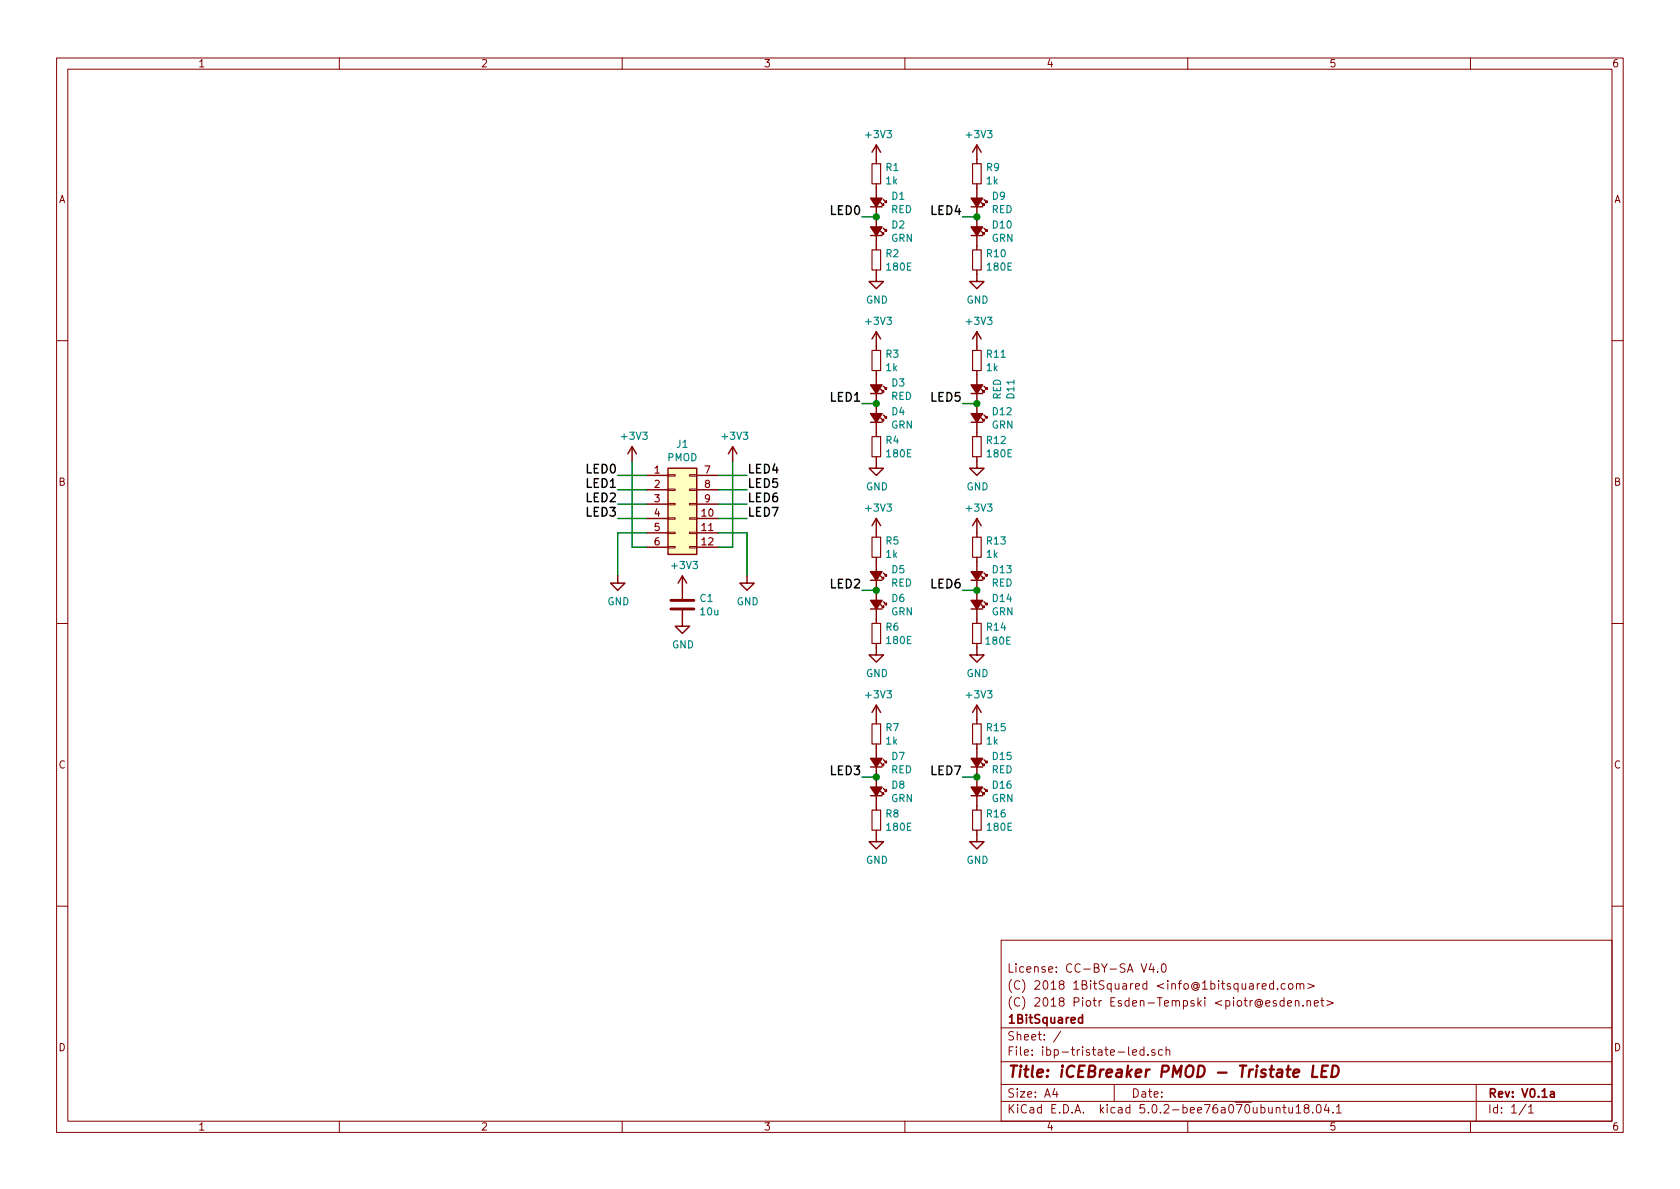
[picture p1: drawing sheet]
EESchema Schematic File Version 4
LIBS:ibp-tristate-led-cache
EELAYER 26 0
EELAYER END
$Descr A4 11693 8268
encoding utf-8
Sheet 1 1
Title "iCEBreaker PMOD - Tristate LED"
Date ""
Rev "V0.1a"
Comp "1BitSquared"
Comment1 "(C) 2018 Piotr Esden-Tempski <piotr@esden.net>"
Comment2 "(C) 2018 1BitSquared <info@1bitsquared.com>"
Comment3 "License: CC-BY-SA V4.0"
Comment4 ""
$EndDescr
$Comp
L Connector_Generic:Conn_02x06_Top_Bottom J1
U 1 1
P 4700 3500
F 0 "J1" H 4750 3920 50  0000 C CNN
F 1 "PMOD" H 4750 3827 50  0000 C CNN
F 2 "pkl_connectors:PMODHeader_2x06_P2.54mm_Horizontal" H 4700 3500 50  0001 C CNN
F 3 "~" H 4700 3500 50  0001 C CNN
F 4 "conn-th-01in-6-2-hdr-ra" H 4700 3500 50  0001 C CNN "Key"
F 5 "ANY" H 4700 3500 50  0001 C CNN "Source"
	1    4700 3500
	1    0    0    -1  
$EndComp
Wire Wire Line
	4500 3700 4300 3700
Wire Wire Line
	4300 3700 4300 4000
Wire Wire Line
	4500 3800 4400 3800
Wire Wire Line
	4400 3800 4400 3200
Wire Wire Line
	5000 3800 5100 3800
Wire Wire Line
	5100 3800 5100 3200
Wire Wire Line
	5000 3700 5200 3700
Wire Wire Line
	5200 3700 5200 4000
Wire Wire Line
	4500 3600 4300 3600
Wire Wire Line
	5000 3600 5200 3600
Wire Wire Line
	4500 3500 4300 3500
Wire Wire Line
	4500 3400 4300 3400
Wire Wire Line
	5000 3400 5200 3400
Wire Wire Line
	5000 3500 5200 3500
$Comp
L power:GND #PWR06
U 1 1
P 5200 4000
F 0 "#PWR06" H 5200 3750 50  0001 C CNN
F 1 "GND" H 5205 3824 50  0000 C CNN
F 2 "" H 5200 4000 50  0001 C CNN
F 3 "" H 5200 4000 50  0001 C CNN
	1    5200 4000
	1    0    0    -1  
$EndComp
$Comp
L power:GND #PWR01
U 1 1
P 4300 4000
F 0 "#PWR01" H 4300 3750 50  0001 C CNN
F 1 "GND" H 4305 3824 50  0000 C CNN
F 2 "" H 4300 4000 50  0001 C CNN
F 3 "" H 4300 4000 50  0001 C CNN
	1    4300 4000
	1    0    0    -1  
$EndComp
$Comp
L power:+3V3 #PWR05
U 1 1
P 5100 3200
F 0 "#PWR05" H 5100 3050 50  0001 C CNN
F 1 "+3V3" H 5115 3376 50  0000 C CNN
F 2 "" H 5100 3200 50  0001 C CNN
F 3 "" H 5100 3200 50  0001 C CNN
	1    5100 3200
	1    0    0    -1  
$EndComp
$Comp
L power:+3V3 #PWR02
U 1 1
P 4400 3200
F 0 "#PWR02" H 4400 3050 50  0001 C CNN
F 1 "+3V3" H 4415 3376 50  0000 C CNN
F 2 "" H 4400 3200 50  0001 C CNN
F 3 "" H 4400 3200 50  0001 C CNN
	1    4400 3200
	1    0    0    -1  
$EndComp
$Comp
L pkl_device:pkl_C C1
U 1 1
P 4750 4200
F 0 "C1" H 4865 4247 50  0000 L CNN
F 1 "10u" H 4865 4154 50  0000 L CNN
F 2 "pkl_dipol:C_0603" H 4865 4107 30  0001 L CNN
F 3 "" H 4750 4200 60  0000 C CNN
F 4 "cap-cer-0603-10u" H 4750 4200 50  0001 C CNN "Key"
F 5 "ANY" H 4750 4200 50  0001 C CNN "Source"
	1    4750 4200
	1    0    0    -1  
$EndComp
$Comp
L power:+3V3 #PWR03
U 1 1
P 4750 4100
F 0 "#PWR03" H 4750 3950 50  0001 C CNN
F 1 "+3V3" H 4765 4276 50  0000 C CNN
F 2 "" H 4750 4100 50  0001 C CNN
F 3 "" H 4750 4100 50  0001 C CNN
	1    4750 4100
	1    0    0    -1  
$EndComp
$Comp
L power:GND #PWR04
U 1 1
P 4750 4300
F 0 "#PWR04" H 4750 4050 50  0001 C CNN
F 1 "GND" H 4755 4124 50  0000 C CNN
F 2 "" H 4750 4300 50  0001 C CNN
F 3 "" H 4750 4300 50  0001 C CNN
	1    4750 4300
	1    0    0    -1  
$EndComp
Wire Wire Line
	5000 3300 5200 3300
Wire Wire Line
	4500 3300 4300 3300
Text Label 4300 3600 2    60   ~ 0
LED3
Text Label 5200 3600 0    60   ~ 0
LED7
Text Label 4300 3500 2    60   ~ 0
LED2
Text Label 5200 3500 0    60   ~ 0
LED6
Text Label 4300 3400 2    60   ~ 0
LED1
Text Label 5200 3400 0    60   ~ 0
LED5
Text Label 4300 3300 2    60   ~ 0
LED0
Text Label 5200 3300 0    60   ~ 0
LED4
$Comp
L pkl_device:pkl_R_Small R7
U 1 1
P 6100 5100
F 0 "R7" H 6159 5147 50  0000 L CNN
F 1 "1k" H 6159 5054 50  0000 L CNN
F 2 "pkl_dipol:R_0402" H 6159 5007 60  0001 L CNN
F 3 "" H 6100 5100 60  0000 C CNN
F 4 "res-0402-1k" H 1000 -300 50  0001 C CNN "Key"
F 5 "ANY" H 6100 5100 50  0001 C CNN "Source"
	1    6100 5100
	1    0    0    -1  
$EndComp
$Comp
L pkl_device:pkl_R_Small R8
U 1 1
P 6100 5700
F 0 "R8" H 6159 5747 50  0000 L CNN
F 1 "180E" H 6159 5654 50  0000 L CNN
F 2 "pkl_dipol:R_0402" H 6100 5700 60  0001 C CNN
F 3 "" H 6100 5700 60  0000 C CNN
F 4 "res-0402-180" H 1000 -100 50  0001 C CNN "Key"
F 5 "ANY" H 6100 5700 50  0001 C CNN "Source"
	1    6100 5700
	1    0    0    -1  
$EndComp
$Comp
L power:+3V3 #PWR013
U 1 1
P 6100 5000
F 0 "#PWR013" H 6100 4850 50  0001 C CNN
F 1 "+3V3" H 6115 5176 50  0000 C CNN
F 2 "" H 6100 5000 50  0001 C CNN
F 3 "" H 6100 5000 50  0001 C CNN
	1    6100 5000
	1    0    0    -1  
$EndComp
$Comp
L power:GND #PWR014
U 1 1
P 6100 5800
F 0 "#PWR014" H 6100 5550 50  0001 C CNN
F 1 "GND" H 6105 5624 50  0000 C CNN
F 2 "" H 6100 5800 50  0001 C CNN
F 3 "" H 6100 5800 50  0001 C CNN
	1    6100 5800
	1    0    0    -1  
$EndComp
Text Label 6000 5400 2    60   ~ 0
LED3
$Comp
L pkl_device:pkl_R_Small R15
U 1 1
P 6800 5100
F 0 "R15" H 6859 5147 50  0000 L CNN
F 1 "1k" H 6859 5054 50  0000 L CNN
F 2 "pkl_dipol:R_0402" H 6859 5007 60  0001 L CNN
F 3 "" H 6800 5100 60  0000 C CNN
F 4 "res-0402-1k" H 100 -300 50  0001 C CNN "Key"
F 5 "ANY" H 6800 5100 50  0001 C CNN "Source"
	1    6800 5100
	1    0    0    -1  
$EndComp
$Comp
L pkl_device:pkl_R_Small R16
U 1 1
P 6800 5700
F 0 "R16" H 6859 5747 50  0000 L CNN
F 1 "180E" H 6859 5654 50  0000 L CNN
F 2 "pkl_dipol:R_0402" H 6800 5700 60  0001 C CNN
F 3 "" H 6800 5700 60  0000 C CNN
F 4 "res-0402-180" H 100 -100 50  0001 C CNN "Key"
F 5 "ANY" H 6800 5700 50  0001 C CNN "Source"
	1    6800 5700
	1    0    0    -1  
$EndComp
$Comp
L power:+3V3 #PWR021
U 1 1
P 6800 5000
F 0 "#PWR021" H 6800 4850 50  0001 C CNN
F 1 "+3V3" H 6815 5176 50  0000 C CNN
F 2 "" H 6800 5000 50  0001 C CNN
F 3 "" H 6800 5000 50  0001 C CNN
	1    6800 5000
	1    0    0    -1  
$EndComp
$Comp
L power:GND #PWR022
U 1 1
P 6800 5800
F 0 "#PWR022" H 6800 5550 50  0001 C CNN
F 1 "GND" H 6805 5624 50  0000 C CNN
F 2 "" H 6800 5800 50  0001 C CNN
F 3 "" H 6800 5800 50  0001 C CNN
	1    6800 5800
	1    0    0    -1  
$EndComp
Text Label 6700 5400 2    60   ~ 0
LED7
$Comp
L pkl_device:pkl_R_Small R5
U 1 1
P 6100 3800
F 0 "R5" H 6159 3847 50  0000 L CNN
F 1 "1k" H 6159 3754 50  0000 L CNN
F 2 "pkl_dipol:R_0402" H 6159 3707 60  0001 L CNN
F 3 "" H 6100 3800 60  0000 C CNN
F 4 "res-0402-1k" H 6100 3800 50  0001 C CNN "Key"
F 5 "ANY" H 6100 3800 50  0001 C CNN "Source"
	1    6100 3800
	1    0    0    -1  
$EndComp
$Comp
L pkl_device:pkl_R_Small R6
U 1 1
P 6100 4400
F 0 "R6" H 6159 4447 50  0000 L CNN
F 1 "180E" H 6159 4354 50  0000 L CNN
F 2 "pkl_dipol:R_0402" H 6100 4400 60  0001 C CNN
F 3 "" H 6100 4400 60  0000 C CNN
F 4 "res-0402-180" H 6100 4400 50  0001 C CNN "Key"
F 5 "ANY" H 6100 4400 50  0001 C CNN "Source"
	1    6100 4400
	1    0    0    -1  
$EndComp
$Comp
L power:+3V3 #PWR011
U 1 1
P 6100 3700
F 0 "#PWR011" H 6100 3550 50  0001 C CNN
F 1 "+3V3" H 6115 3876 50  0000 C CNN
F 2 "" H 6100 3700 50  0001 C CNN
F 3 "" H 6100 3700 50  0001 C CNN
	1    6100 3700
	1    0    0    -1  
$EndComp
$Comp
L power:GND #PWR012
U 1 1
P 6100 4500
F 0 "#PWR012" H 6100 4250 50  0001 C CNN
F 1 "GND" H 6105 4324 50  0000 C CNN
F 2 "" H 6100 4500 50  0001 C CNN
F 3 "" H 6100 4500 50  0001 C CNN
	1    6100 4500
	1    0    0    -1  
$EndComp
$Comp
L pkl_device:pkl_R_Small R13
U 1 1
P 6800 3800
F 0 "R13" H 6859 3847 50  0000 L CNN
F 1 "1k" H 6859 3754 50  0000 L CNN
F 2 "pkl_dipol:R_0402" H 6859 3707 60  0001 L CNN
F 3 "" H 6800 3800 60  0000 C CNN
F 4 "res-0402-1k" H 100 -200 50  0001 C CNN "Key"
F 5 "ANY" H 6800 3800 50  0001 C CNN "Source"
	1    6800 3800
	1    0    0    -1  
$EndComp
$Comp
L pkl_device:pkl_R_Small R14
U 1 1
P 6800 4400
F 0 "R14" H 6859 4447 50  0000 L CNN
F 1 "180E" H 6850 4350 50  0000 L CNN
F 2 "pkl_dipol:R_0402" H 6800 4400 60  0001 C CNN
F 3 "" H 6800 4400 60  0000 C CNN
F 4 "res-0402-180" H 100 0   50  0001 C CNN "Key"
F 5 "ANY" H 6800 4400 50  0001 C CNN "Source"
	1    6800 4400
	1    0    0    -1  
$EndComp
$Comp
L power:+3V3 #PWR019
U 1 1
P 6800 3700
F 0 "#PWR019" H 6800 3550 50  0001 C CNN
F 1 "+3V3" H 6815 3876 50  0000 C CNN
F 2 "" H 6800 3700 50  0001 C CNN
F 3 "" H 6800 3700 50  0001 C CNN
	1    6800 3700
	1    0    0    -1  
$EndComp
$Comp
L power:GND #PWR020
U 1 1
P 6800 4500
F 0 "#PWR020" H 6800 4250 50  0001 C CNN
F 1 "GND" H 6805 4324 50  0000 C CNN
F 2 "" H 6800 4500 50  0001 C CNN
F 3 "" H 6800 4500 50  0001 C CNN
	1    6800 4500
	1    0    0    -1  
$EndComp
Text Label 6000 4100 2    60   ~ 0
LED2
Text Label 6700 4100 2    60   ~ 0
LED6
$Comp
L pkl_device:pkl_R_Small R3
U 1 1
P 6100 2500
F 0 "R3" H 6159 2547 50  0000 L CNN
F 1 "1k" H 6159 2454 50  0000 L CNN
F 2 "pkl_dipol:R_0402" H 6159 2407 60  0001 L CNN
F 3 "" H 6100 2500 60  0000 C CNN
F 4 "res-0402-1k" H 1000 -200 50  0001 C CNN "Key"
F 5 "ANY" H 6100 2500 50  0001 C CNN "Source"
	1    6100 2500
	1    0    0    -1  
$EndComp
$Comp
L pkl_device:pkl_R_Small R4
U 1 1
P 6100 3100
F 0 "R4" H 6159 3147 50  0000 L CNN
F 1 "180E" H 6159 3054 50  0000 L CNN
F 2 "pkl_dipol:R_0402" H 6100 3100 60  0001 C CNN
F 3 "" H 6100 3100 60  0000 C CNN
F 4 "res-0402-180" H 1000 0   50  0001 C CNN "Key"
F 5 "ANY" H 6100 3100 50  0001 C CNN "Source"
	1    6100 3100
	1    0    0    -1  
$EndComp
$Comp
L power:+3V3 #PWR09
U 1 1
P 6100 2400
F 0 "#PWR09" H 6100 2250 50  0001 C CNN
F 1 "+3V3" H 6115 2576 50  0000 C CNN
F 2 "" H 6100 2400 50  0001 C CNN
F 3 "" H 6100 2400 50  0001 C CNN
	1    6100 2400
	1    0    0    -1  
$EndComp
$Comp
L power:GND #PWR010
U 1 1
P 6100 3200
F 0 "#PWR010" H 6100 2950 50  0001 C CNN
F 1 "GND" H 6105 3024 50  0000 C CNN
F 2 "" H 6100 3200 50  0001 C CNN
F 3 "" H 6100 3200 50  0001 C CNN
	1    6100 3200
	1    0    0    -1  
$EndComp
$Comp
L pkl_device:pkl_R_Small R11
U 1 1
P 6800 2500
F 0 "R11" H 6859 2547 50  0000 L CNN
F 1 "1k" H 6859 2454 50  0000 L CNN
F 2 "pkl_dipol:R_0402" H 6859 2407 60  0001 L CNN
F 3 "" H 6800 2500 60  0000 C CNN
F 4 "res-0402-1k" H 100 -200 50  0001 C CNN "Key"
F 5 "ANY" H 6800 2500 50  0001 C CNN "Source"
	1    6800 2500
	1    0    0    -1  
$EndComp
$Comp
L pkl_device:pkl_R_Small R12
U 1 1
P 6800 3100
F 0 "R12" H 6859 3147 50  0000 L CNN
F 1 "180E" H 6859 3054 50  0000 L CNN
F 2 "pkl_dipol:R_0402" H 6800 3100 60  0001 C CNN
F 3 "" H 6800 3100 60  0000 C CNN
F 4 "res-0402-180" H 100 0   50  0001 C CNN "Key"
F 5 "ANY" H 6800 3100 50  0001 C CNN "Source"
	1    6800 3100
	1    0    0    -1  
$EndComp
$Comp
L power:+3V3 #PWR017
U 1 1
P 6800 2400
F 0 "#PWR017" H 6800 2250 50  0001 C CNN
F 1 "+3V3" H 6815 2576 50  0000 C CNN
F 2 "" H 6800 2400 50  0001 C CNN
F 3 "" H 6800 2400 50  0001 C CNN
	1    6800 2400
	1    0    0    -1  
$EndComp
$Comp
L power:GND #PWR018
U 1 1
P 6800 3200
F 0 "#PWR018" H 6800 2950 50  0001 C CNN
F 1 "GND" H 6805 3024 50  0000 C CNN
F 2 "" H 6800 3200 50  0001 C CNN
F 3 "" H 6800 3200 50  0001 C CNN
	1    6800 3200
	1    0    0    -1  
$EndComp
$Comp
L pkl_device:pkl_R_Small R1
U 1 1
P 6100 1200
F 0 "R1" H 6159 1247 50  0000 L CNN
F 1 "1k" H 6159 1154 50  0000 L CNN
F 2 "pkl_dipol:R_0402" H 6159 1107 60  0001 L CNN
F 3 "" H 6100 1200 60  0000 C CNN
F 4 "res-0402-1k" H 1000 -100 50  0001 C CNN "Key"
F 5 "ANY" H 6100 1200 50  0001 C CNN "Source"
	1    6100 1200
	1    0    0    -1  
$EndComp
$Comp
L pkl_device:pkl_R_Small R2
U 1 1
P 6100 1800
F 0 "R2" H 6159 1847 50  0000 L CNN
F 1 "180E" H 6159 1754 50  0000 L CNN
F 2 "pkl_dipol:R_0402" H 6100 1800 60  0001 C CNN
F 3 "" H 6100 1800 60  0000 C CNN
F 4 "res-0402-180" H 1000 100 50  0001 C CNN "Key"
F 5 "ANY" H 6100 1800 50  0001 C CNN "Source"
	1    6100 1800
	1    0    0    -1  
$EndComp
$Comp
L power:+3V3 #PWR07
U 1 1
P 6100 1100
F 0 "#PWR07" H 6100 950 50  0001 C CNN
F 1 "+3V3" H 6115 1276 50  0000 C CNN
F 2 "" H 6100 1100 50  0001 C CNN
F 3 "" H 6100 1100 50  0001 C CNN
	1    6100 1100
	1    0    0    -1  
$EndComp
$Comp
L power:GND #PWR08
U 1 1
P 6100 1900
F 0 "#PWR08" H 6100 1650 50  0001 C CNN
F 1 "GND" H 6105 1724 50  0000 C CNN
F 2 "" H 6100 1900 50  0001 C CNN
F 3 "" H 6100 1900 50  0001 C CNN
	1    6100 1900
	1    0    0    -1  
$EndComp
$Comp
L pkl_device:pkl_R_Small R9
U 1 1
P 6800 1200
F 0 "R9" H 6859 1247 50  0000 L CNN
F 1 "1k" H 6859 1154 50  0000 L CNN
F 2 "pkl_dipol:R_0402" H 6859 1107 60  0001 L CNN
F 3 "" H 6800 1200 60  0000 C CNN
F 4 "res-0402-1k" H 100 -100 50  0001 C CNN "Key"
F 5 "ANY" H 6800 1200 50  0001 C CNN "Source"
	1    6800 1200
	1    0    0    -1  
$EndComp
$Comp
L pkl_device:pkl_R_Small R10
U 1 1
P 6800 1800
F 0 "R10" H 6859 1847 50  0000 L CNN
F 1 "180E" H 6859 1754 50  0000 L CNN
F 2 "pkl_dipol:R_0402" H 6800 1800 60  0001 C CNN
F 3 "" H 6800 1800 60  0000 C CNN
F 4 "res-0402-180" H 100 100 50  0001 C CNN "Key"
F 5 "ANY" H 6800 1800 50  0001 C CNN "Source"
	1    6800 1800
	1    0    0    -1  
$EndComp
$Comp
L power:+3V3 #PWR015
U 1 1
P 6800 1100
F 0 "#PWR015" H 6800 950 50  0001 C CNN
F 1 "+3V3" H 6815 1276 50  0000 C CNN
F 2 "" H 6800 1100 50  0001 C CNN
F 3 "" H 6800 1100 50  0001 C CNN
	1    6800 1100
	1    0    0    -1  
$EndComp
$Comp
L power:GND #PWR016
U 1 1
P 6800 1900
F 0 "#PWR016" H 6800 1650 50  0001 C CNN
F 1 "GND" H 6805 1724 50  0000 C CNN
F 2 "" H 6800 1900 50  0001 C CNN
F 3 "" H 6800 1900 50  0001 C CNN
	1    6800 1900
	1    0    0    -1  
$EndComp
Text Label 6000 2800 2    60   ~ 0
LED1
Text Label 6700 2800 2    60   ~ 0
LED5
Text Label 6000 1500 2    60   ~ 0
LED0
Text Label 6700 1500 2    60   ~ 0
LED4
$Comp
L pkl_device:pkl_Led_Small D7
U 1 1
P 6100 5300
F 0 "D7" V 6053 5400 50  0000 L CNN
F 1 "RED" V 6146 5400 50  0000 L CNN
F 2 "pkl_dipol:D_0603" H 6100 5455 60  0001 C CNN
F 3 "" V 6100 5300 60  0000 C CNN
F 4 "ANY" H 6100 5300 50  0001 C CNN "Source"
F 5 "led-0603-red" H 1300 -300 50  0001 C CNN "Key"
	1    6100 5300
	0    1    1    0   
$EndComp
Wire Wire Line
	6000 5400 6100 5400
$Comp
L pkl_device:pkl_Led_Small D8
U 1 1
P 6100 5500
F 0 "D8" V 6053 5600 50  0000 L CNN
F 1 "GRN" V 6146 5600 50  0000 L CNN
F 2 "pkl_dipol:D_0603" V 6100 5500 60  0001 C CNN
F 3 "" V 6100 5500 60  0000 C CNN
F 4 "ANY" H 6100 5500 50  0001 C CNN "Source"
F 5 "led-0603-grn" H 1300 -300 50  0001 C CNN "Key"
	1    6100 5500
	0    1    1    0   
$EndComp
$Comp
L pkl_device:pkl_Led_Small D15
U 1 1
P 6800 5300
F 0 "D15" V 6753 5400 50  0000 L CNN
F 1 "RED" V 6846 5400 50  0000 L CNN
F 2 "pkl_dipol:D_0603" H 6800 5455 60  0001 C CNN
F 3 "" V 6800 5300 60  0000 C CNN
F 4 "ANY" H 6800 5300 50  0001 C CNN "Source"
F 5 "led-0603-red" H 400 -300 50  0001 C CNN "Key"
	1    6800 5300
	0    1    1    0   
$EndComp
$Comp
L pkl_device:pkl_Led_Small D16
U 1 1
P 6800 5500
F 0 "D16" V 6753 5600 50  0000 L CNN
F 1 "GRN" V 6846 5600 50  0000 L CNN
F 2 "pkl_dipol:D_0603" V 6800 5500 60  0001 C CNN
F 3 "" V 6800 5500 60  0000 C CNN
F 4 "ANY" H 6800 5500 50  0001 C CNN "Source"
F 5 "led-0603-grn" H 400 -300 50  0001 C CNN "Key"
	1    6800 5500
	0    1    1    0   
$EndComp
Wire Wire Line
	6700 5400 6800 5400
$Comp
L pkl_device:pkl_Led_Small D5
U 1 1
P 6100 4000
F 0 "D5" V 6053 4100 50  0000 L CNN
F 1 "RED" V 6146 4100 50  0000 L CNN
F 2 "pkl_dipol:D_0603" H 6100 4155 60  0001 C CNN
F 3 "" V 6100 4000 60  0000 C CNN
F 4 "ANY" H 6100 4000 50  0001 C CNN "Source"
F 5 "led-0603-red" H 1300 -100 50  0001 C CNN "Key"
	1    6100 4000
	0    1    1    0   
$EndComp
$Comp
L pkl_device:pkl_Led_Small D6
U 1 1
P 6100 4200
F 0 "D6" V 6053 4300 50  0000 L CNN
F 1 "GRN" V 6146 4300 50  0000 L CNN
F 2 "pkl_dipol:D_0603" V 6100 4200 60  0001 C CNN
F 3 "" V 6100 4200 60  0000 C CNN
F 4 "ANY" H 6100 4200 50  0001 C CNN "Source"
F 5 "led-0603-grn" H 1300 -100 50  0001 C CNN "Key"
	1    6100 4200
	0    1    1    0   
$EndComp
$Comp
L pkl_device:pkl_Led_Small D13
U 1 1
P 6800 4000
F 0 "D13" V 6753 4100 50  0000 L CNN
F 1 "RED" V 6846 4100 50  0000 L CNN
F 2 "pkl_dipol:D_0603" H 6800 4155 60  0001 C CNN
F 3 "" V 6800 4000 60  0000 C CNN
F 4 "ANY" H 6800 4000 50  0001 C CNN "Source"
F 5 "led-0603-red" H 400 -100 50  0001 C CNN "Key"
	1    6800 4000
	0    1    1    0   
$EndComp
$Comp
L pkl_device:pkl_Led_Small D14
U 1 1
P 6800 4200
F 0 "D14" V 6753 4300 50  0000 L CNN
F 1 "GRN" V 6846 4300 50  0000 L CNN
F 2 "pkl_dipol:D_0603" V 6800 4200 60  0001 C CNN
F 3 "" V 6800 4200 60  0000 C CNN
F 4 "ANY" H 6800 4200 50  0001 C CNN "Source"
F 5 "led-0603-grn" H 400 -100 50  0001 C CNN "Key"
	1    6800 4200
	0    1    1    0   
$EndComp
$Comp
L pkl_device:pkl_Led_Small D3
U 1 1
P 6100 2700
F 0 "D3" V 6053 2800 50  0000 L CNN
F 1 "RED" V 6146 2800 50  0000 L CNN
F 2 "pkl_dipol:D_0603" H 6100 2855 60  0001 C CNN
F 3 "" V 6100 2700 60  0000 C CNN
F 4 "ANY" H 6100 2700 50  0001 C CNN "Source"
F 5 "led-0603-red" H 1300 100 50  0001 C CNN "Key"
	1    6100 2700
	0    1    1    0   
$EndComp
$Comp
L pkl_device:pkl_Led_Small D4
U 1 1
P 6100 2900
F 0 "D4" V 6053 3000 50  0000 L CNN
F 1 "GRN" V 6146 3000 50  0000 L CNN
F 2 "pkl_dipol:D_0603" V 6100 2900 60  0001 C CNN
F 3 "" V 6100 2900 60  0000 C CNN
F 4 "ANY" H 6100 2900 50  0001 C CNN "Source"
F 5 "led-0603-grn" H 1300 100 50  0001 C CNN "Key"
	1    6100 2900
	0    1    1    0   
$EndComp
$Comp
L pkl_device:pkl_Led_Small D11
U 1 1
P 6800 2700
F 0 "D11" H 6800 2940 50  0000 C CNN
F 1 "RED" H 6800 2847 50  0000 C CNN
F 2 "pkl_dipol:D_0603" H 6800 2855 60  0001 C CNN
F 3 "" V 6800 2700 60  0000 C CNN
F 4 "ANY" H 6800 2700 50  0001 C CNN "Source"
F 5 "led-0603-red" H 400 100 50  0001 C CNN "Key"
	1    6800 2700
	0    1    1    0   
$EndComp
$Comp
L pkl_device:pkl_Led_Small D12
U 1 1
P 6800 2900
F 0 "D12" V 6753 3000 50  0000 L CNN
F 1 "GRN" V 6846 3000 50  0000 L CNN
F 2 "pkl_dipol:D_0603" V 6800 2900 60  0001 C CNN
F 3 "" V 6800 2900 60  0000 C CNN
F 4 "ANY" H 6800 2900 50  0001 C CNN "Source"
F 5 "led-0603-grn" H 400 100 50  0001 C CNN "Key"
	1    6800 2900
	0    1    1    0   
$EndComp
$Comp
L pkl_device:pkl_Led_Small D9
U 1 1
P 6800 1400
F 0 "D9" V 6753 1500 50  0000 L CNN
F 1 "RED" V 6846 1500 50  0000 L CNN
F 2 "pkl_dipol:D_0603" H 6800 1555 60  0001 C CNN
F 3 "" V 6800 1400 60  0000 C CNN
F 4 "ANY" H 6800 1400 50  0001 C CNN "Source"
F 5 "led-0603-red" H 400 300 50  0001 C CNN "Key"
	1    6800 1400
	0    1    1    0   
$EndComp
$Comp
L pkl_device:pkl_Led_Small D10
U 1 1
P 6800 1600
F 0 "D10" V 6753 1700 50  0000 L CNN
F 1 "GRN" V 6846 1700 50  0000 L CNN
F 2 "pkl_dipol:D_0603" V 6800 1600 60  0001 C CNN
F 3 "" V 6800 1600 60  0000 C CNN
F 4 "ANY" H 6800 1600 50  0001 C CNN "Source"
F 5 "led-0603-grn" H 400 300 50  0001 C CNN "Key"
	1    6800 1600
	0    1    1    0   
$EndComp
$Comp
L pkl_device:pkl_Led_Small D1
U 1 1
P 6100 1400
F 0 "D1" V 6053 1500 50  0000 L CNN
F 1 "RED" V 6146 1500 50  0000 L CNN
F 2 "pkl_dipol:D_0603" H 6100 1555 60  0001 C CNN
F 3 "" V 6100 1400 60  0000 C CNN
F 4 "ANY" H 6100 1400 50  0001 C CNN "Source"
F 5 "led-0603-red" H 1300 300 50  0001 C CNN "Key"
	1    6100 1400
	0    1    1    0   
$EndComp
$Comp
L pkl_device:pkl_Led_Small D2
U 1 1
P 6100 1600
F 0 "D2" V 6053 1700 50  0000 L CNN
F 1 "GRN" V 6146 1700 50  0000 L CNN
F 2 "pkl_dipol:D_0603" V 6100 1600 60  0001 C CNN
F 3 "" V 6100 1600 60  0000 C CNN
F 4 "ANY" H 6100 1600 50  0001 C CNN "Source"
F 5 "led-0603-grn" H 1300 300 50  0001 C CNN "Key"
	1    6100 1600
	0    1    1    0   
$EndComp
Wire Wire Line
	6000 4100 6100 4100
Wire Wire Line
	6700 4100 6800 4100
Wire Wire Line
	6000 2800 6100 2800
Wire Wire Line
	6700 2800 6800 2800
Wire Wire Line
	6000 1500 6100 1500
Wire Wire Line
	6700 1500 6800 1500
Connection ~ 6100 1500
Connection ~ 6100 2800
Connection ~ 6800 1500
Connection ~ 6800 2800
Connection ~ 6100 4100
Connection ~ 6800 4100
Connection ~ 6800 5400
Connection ~ 6100 5400
$EndSCHEMATC
